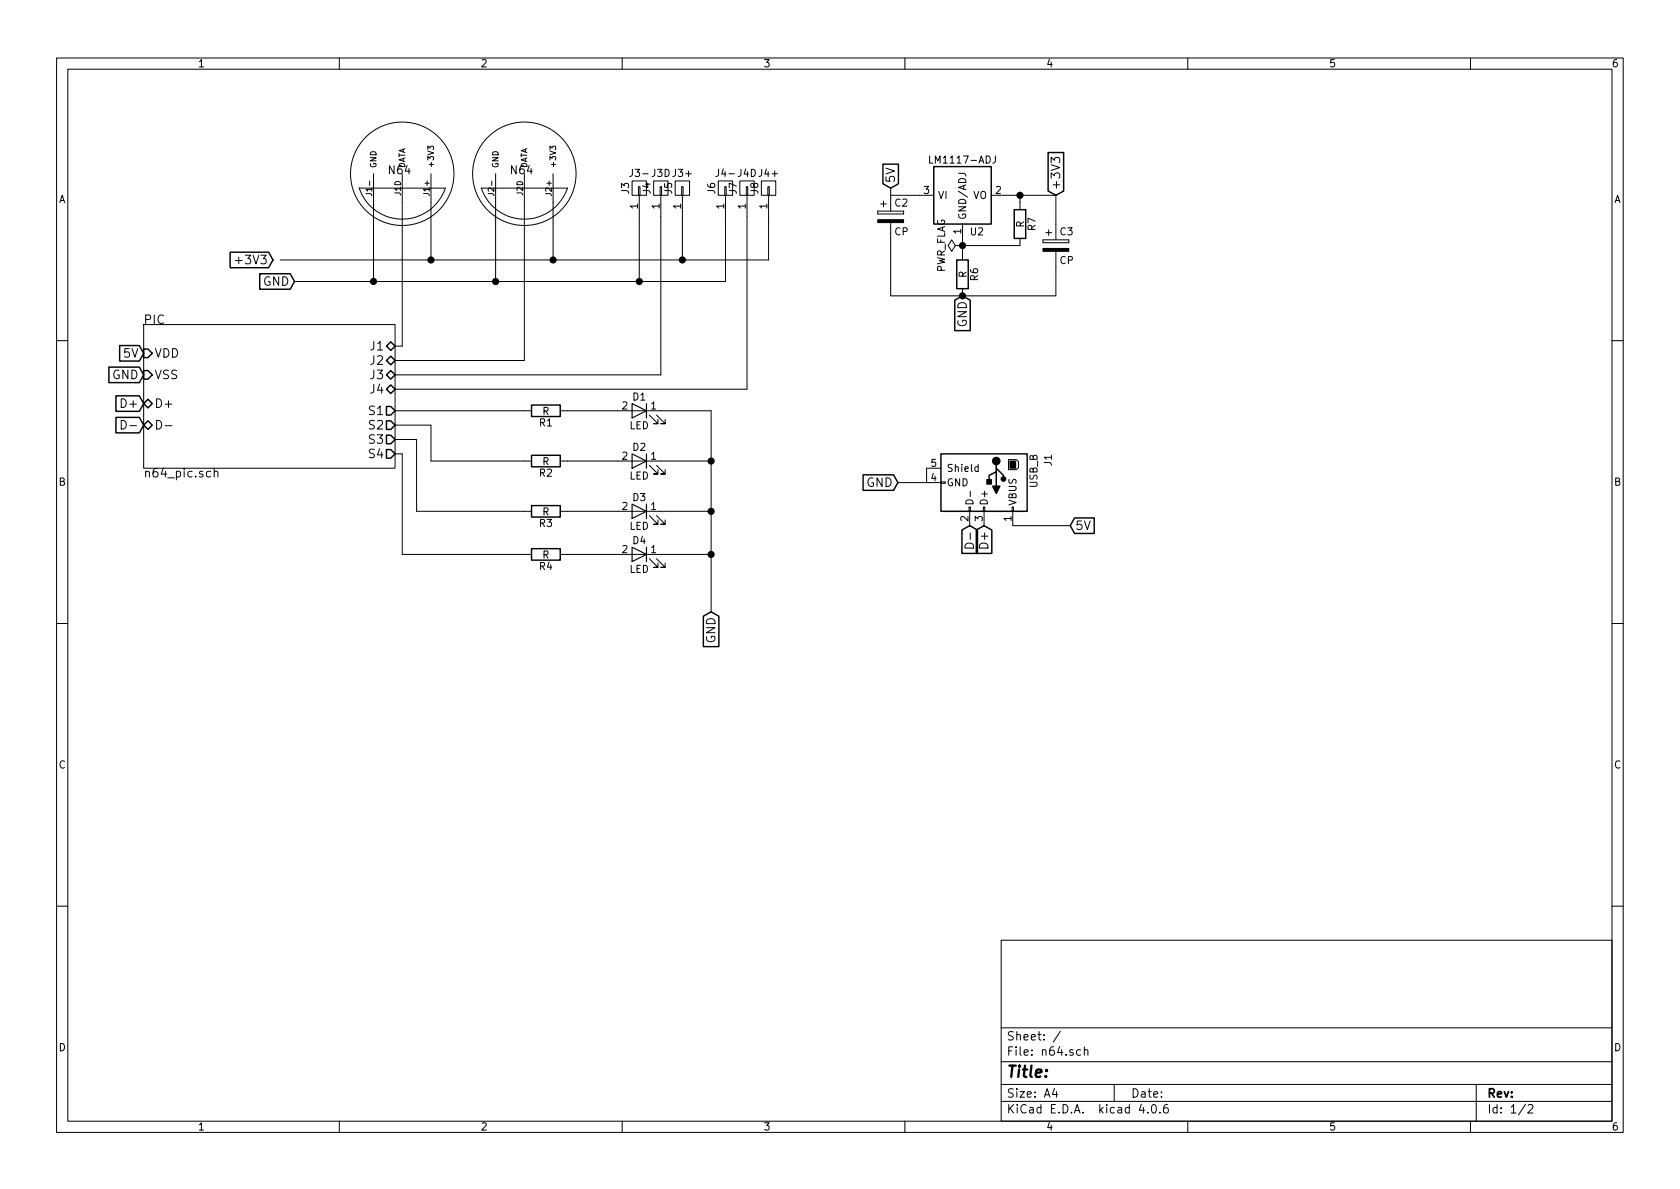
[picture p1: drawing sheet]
<svg xmlns="http://www.w3.org/2000/svg" width="297mm" height="210mm" viewBox="0 0 297 210" stroke-linecap="round" stroke-linejoin="round" font-family="sans-serif">
<g fill="none" stroke="#000" stroke-width=".18">
<path d="M10 10.3h277v189.9h-277zM12 12.2h273v186.1h-273zM60 10.3v1.9M110 10.3v1.9M160 10.3v1.9M210 10.3v1.9M260 10.3v1.9M63.5 33.2a8 8 0 0 0 7.6 5.6 8 8 0 0 0 7.6-5.6M63.5 33.3h15.2M66 30.7v19.1M71.1 30.7v30.5h-1.3M75.6 26.5v-.6l.4 .3 .1-.3h.5l.1 .1-.1 .5"/>
<path d="M76.2 30.7v15.3M85.1 33.2a8 8 0 0 0 7.6 5.6 8 8 0 0 0 7.6-5.6M85.1 33.3h15.2M87.6 30.7v19.1M92.7 30.7v33h-22.9M97.2 26.5v-.6l.4 .3 .1-.3h.4l.1 .1-.1 .5M97.8 30.7v15.3M111.8 32h2.5v2.5h-2.5zM112.9 33h.3v1.5h-.3zM113 34.5v15.3M115.6 32h2.5v2.5h-2.5zM116.7 33h.3v1.5h-.3z"/>
<path d="M116.8 34.5v31.8h-47M119.4 32h2.5v2.5h-2.5zM120.5 33h.3v1.5h-.3zM120.6 34.5v11.5M127 32h2.5v2.5h-2.5zM128.1 33h.3v1.5h-.3zM128.3 34.5v15.3h-76.2M130.8 32h2.5v2.5h-2.5zM132 33h.2v1.5h-.2zM132.1 34.5v34.3h-62.3M134.6 32h2.6v2.5h-2.6zM135.8 33h.2v1.5h-.2z"/>
<path d="M135.9 34.5v11.5h-86.4M155.2 37.3v.5zM155.2 37.8h4.6zM155.2 37.3h4.6zM155.7 36.1h1M156.2 35.6v1M157.5 33.3v4M157.5 39.4v12.9h29.2v-7.9M157.5 34.5h7.6M159.8 37.3v.5zM164.4 27.6v1.2h.6M170.2 39.6v6.4"/>
<path d="M175.3 34.5h11.4v7.9M176 27.6l-.1 1-.4 .2M180.3 34.5v2.6M185.9 28.8v-1l.5 .5 .1-.3 .2-.2 .5 .1 .2 .2v.5l-.2 .2M25.4 57.4h44.4v25.4h-44.4zM41.6 46.1h1.2M168.9 43.4l-.6-1-.7 1 .7 1 .6-1h1.3M170.2 43.4h.1M170.2 51v1.3M180.3 42.2v1.2h-10.1M184.4 42.4v.5zM184.4 42.9h4.6z"/>
<path d="M184.4 42.4h4.6zM184.9 41.1h1M185.4 40.6v1.1M189 42.4v.5zM10 60.2h2M21.4 74.3a.77 .77 0 0 1 .9 .8 .77 .77 0 0 1-.9 .8zM23 75.3h1.1M27.7 74.3a.77 .77 0 0 1 .9 .8 .77 .77 0 0 1-.9 .8zM29.2 75.3h1.2M69.8 72.6h24.2M69.8 75.2h6.4v6.3h17.8M69.8 77.7h3.9v12.7h20.3"/>
<path d="M99.1 72.6h26.6v35.6M114.8 73.4l1.5 1.5h-.7h.7v-.7M116.1 73.4l1.5 1.5h-.8h.8v-.7M285 60.2h2M37.9 83.5v-.1a.36 .36 0 0 1 .6 .2v.7M37.9 82.8v1.5M69.8 80.3h1.3v17.7h22.9M99.1 98h26.6M99.1 81.5h26.6M99.1 90.4h26.6M114.8 98.8l1.5 1.5h-.7h.7v-.7M114.8 82.3l1.5 1.5h-.7h.7v-.7"/>
<path d="M114.8 91.2l1.5 1.5h-.7h.7v-.8M116.1 98.8l1.5 1.5h-.8h.8v-.7M116.1 82.3l1.5 1.5h-.8h.8v-.7M116.1 91.2l1.5 1.5h-.8h.8v-.8M158.7 85.3h7.7M166.4 85.2h.7v.3h-.7zM166.4 82.8h-2.6v2.5M170.7 96.3a.81 .81 0 0 1 .9-.2 .81 .81 0 0 1 .5 .8h-1.5zM170.8 88.6a.69 .69 0 0 1 .8-.2 .69 .69 0 0 1 .4 .7h-1.2zM171.3 89.7h.3v.7h-.3zM171.4 90.4v2.6M171.6 86.9v.9"/>
<path d="M171.6 94.2v1.2M172.9 82.6l-.3-.1-.2 .3 .1 .5h.4M172.9 82.1v1.3M173.9 89.7h.2v.7h-.2zM174 90.4v2.6M178.3 81.3h1.4l.4 .4v1l-.4 .4h-1.4zM178.9 89.7h.3v.7h-.3zM179.1 90.4v2.6h10.1M10 110.3h2M285 110.3h2M10 160.2h2M177 166.3h108v32h-108z"/>
<path d="M285 160.2h2M60 198.3v1.9M110 198.3v1.9M160 198.3v1.9M177 194.8h108M177 191.8h108M177 187.8h108M177 181.8h108M186.4 192.5l-.3 1h.9M186.8 193v1M187.5 182.3l-1.3 2M191.1 185.7l-.5-.1-.3 .3 .1 .6 .2 .1 .5-.1"/>
<path d="M191.7 185.7l.2-.1 .4 .1 .1 .9M191.7 185.1v1.5M197 191.8v3M201.8 195.2l-.4 1.1h1M202.9 196.7v.1M203.8 195.4l.1-.1a.81 .81 0 0 1 .6 .6 .81 .81 0 0 1-.3 .8l-.1 .1a.8 .8 0 0 1-.6-.6 .8 .8 0 0 1 .3-.8zM205.1 196.7v.1M206.4 195.3a.59 .59 0 0 0-.7 .7l.1 .7 .2 .1 .5-.1 .1-.5-.2-.2-.4-.1-.3 .3M210 198.3v1.9M260 198.3v1.9M261 191.8v6.5M269.7 195.2l-1.2 2"/>
<path d="M270.2 195.5l.2-.2h.4l.2 .5-.9 1h.9"/>
<circle cx="71.1" cy="30.7" r="9.1"/>
<circle cx="92.7" cy="30.7" r="9.1"/>
</g>
<g fill="none" stroke="#000" stroke-width=".25">
<path d="M156.1 29h2.8v3.5l-1.4 .8-1.4-.8zM165.1 29.5h10.2v10.1h-10.2zM179.3 37.1h2.1v5.1h-2.1zM185.3 27h2.8v6.8l-1.4 .7-1.4-.7zM40.7 44.6h6.8l.8 1.4-.8 1.3h-6.8zM45.9 48.4h5.4l.8 1.4-.8 1.3h-5.4zM168.8 53.1l1.4-.8 1.4 .8v5.4h-2.8zM169.2 46h2v5h-2zM19.3 64.9h5.3l.8 1.4-.8 1.4h-5.3zM20.5 70h4.1l.8 1.4-.8 1.3h-4.1zM20.5 73.8h4.1l.8 1.4-.8 1.3h-4.1zM21.2 61.1h3.4l.8 1.4-.8 1.3h-3.4z"/>
<path d="M25.4 61.7h.8l.7 .8-.7 .7h-.8zM25.4 65.5h.8l.7 .8-.7 .8h-.8zM25.4 71.4l.8-.8 .7 .8-.7 .7zM26.2 74.4l.7 .8-.7 .7-.8-.7zM68.3 61.2l.8-.8 .7 .8-.7 .8zM68.3 66.3l.8-.8 .7 .8-.7 .8zM68.3 68.8l.8-.7 .7 .7-.7 .8zM68.3 71.9h.8l.7 .7-.7 .8h-.8zM68.3 77h.8l.7 .7-.7 .8h-.8zM68.3 79.5h.8l.7 .8-.7 .7h-.8zM68.3 74.4h.8l.7 .8-.7 .7h-.8zM69.1 63l.7 .7-.7 .8-.8-.8z"/>
<path d="M94 71.6h5.1v2.1h-5.1zM94 80.5h5.1v2h-5.1zM94 89.4h5.1v2h-5.1zM94 97h5.1v2.1h-5.1zM152.6 84h5.4l.7 1.3-.7 1.4h-5.4zM166.4 80.3h15.2v10.1h-15.2zM170.1 93.7l1.3-.7 1.4 .7v4.2h-2.7zM172.6 93.7l1.4-.7 1.4 .7v4.2h-2.8zM176.1 82.2v.6l1.3 1.3v.6M176.1 82.8v.6l-1.2 .7v1.2M176.1 83.4v2.6M190 91.6h3.5v2.7h-3.5l-.8-1.3z"/>
<path d="M124.4 109l1.3-.8 1.4 .8v5.3h-2.7z"/>
</g>
<g fill="#000" stroke="#000" stroke-width=".25">
<path d="M174.5 84.8h.8v.8h-.8zM175.5 86h1.3l-.7 1.2z"/>
<circle cx="180.3" cy="34.5" r=".51"/>
<circle cx="66" cy="49.8" r=".51"/>
<circle cx="76.2" cy="46" r=".51"/>
<circle cx="87.6" cy="49.8" r=".51"/>
<circle cx="97.8" cy="46" r=".51"/>
<circle cx="113" cy="49.8" r=".51"/>
<circle cx="120.7" cy="46" r=".51"/>
<circle cx="170.2" cy="43.4" r=".51"/>
<circle cx="170.2" cy="52.3" r=".51"/>
<circle cx="125.7" cy="98" r=".51"/>
<circle cx="125.7" cy="90.4" r=".51"/>
<circle cx="125.7" cy="81.5" r=".51"/>
<circle cx="176.1" cy="81.5" r=".63"/>
<circle cx="177.4" cy="84.7" r=".38"/>
</g>
<path d="M155.2 38.9h4.6v.5h-4.6zM184.4 43.9h4.6v.5h-4.6zM178.6 81.5h1v1.3h-1z" fill="#000" stroke="#000" stroke-width=".18"/>
<path d="M111.8 71.4l2.5 1.2-2.5 1.3zM114.3 71.4v2.5M111.8 96.8l2.5 1.2-2.5 1.3zM111.8 80.3l2.5 1.2-2.5 1.3zM111.8 89.1l2.5 1.3-2.5 1.3zM114.3 80.3v2.5M114.3 89.1v2.6M114.3 96.8v2.5" fill="none" stroke="#000" stroke-width=".2"/>
<text font-size="2.8" x="178" y="190.5">Title:</text>
<g font-size="2.1">
<text x="158.2" y="32.4" transform="rotate(-90 158.2 32.4)">5V</text>
<text x="187.5" y="33.6" transform="rotate(-90 187.5 33.6)">+3V3</text>
<text x="42.3" y="46.7">+3V3</text>
<text x="46.4" y="50.5">GND</text>
<text x="25.4" y="57.3">PIC</text>
<text x="170.9" y="58" transform="rotate(-90 170.9 58)">GND</text>
<text x="21.9" y="63.2">5V</text>
<text x="27.3" y="63.2">VDD</text>
<text x="65.6" y="62">J1</text>
<text x="65.6" y="64.5">J2</text>
<text x="19.8" y="67.1">GND</text>
<text x="27.3" y="67.1">VSS</text>
<text x="65.6" y="67.1">J3</text>
<text x="65.6" y="69.6">J4</text>
<text x="21.7" y="72.1">D+</text>
<text x="27.3" y="72.1">D+</text>
<text x="65.3" y="73.4">S1</text>
<text x="65.3" y="75.9">S2</text>
<text x="65.3" y="78.5">S3</text>
<text x="65.3" y="81">S4</text>
<text x="25.4" y="84.4">n64_pic.sch</text>
<text x="153.1" y="86.1">GND</text>
<text x="190.1" y="93.7">5V</text>
<text x="174.8" y="96.6" transform="rotate(-90 174.8 96.6)">D+</text>
<text x="126.5" y="113.8" transform="rotate(-90 126.5 113.8)">GND</text>
<text x="178" y="184">Sheet: /</text>
<text x="178" y="186.7">File: n64.sch</text>
<text x="178" y="196.9">KiCad E.D.A. kicad 4.0.6</text>
<text x="178" y="194.1">Size: A4</text>
<text x="200" y="194.1">Date:</text>
<text x="263" y="194.1">Rev:</text>
<text x="263" y="196.9">Id: 1/2</text>
</g>
<g font-size="2">
<text x="68.8" y="30.8">N64</text>
<text x="90.4" y="30.8">N64</text>
</g>
<g font-size="1.8">
<text x="35" y="11.9">1</text>
<text x="85" y="11.9">2</text>
<text x="135" y="11.9">3</text>
<text x="185" y="11.9">4</text>
<text x="235" y="11.9">5</text>
<text x="285" y="11.9">6</text>
<text x="164.9" y="28.9">LM1117-ADJ</text>
<text x="10.4" y="35.9">A</text>
<text x="111.2" y="34.2" transform="rotate(-90 111.2 34.2)">J3</text>
<text x="111.8" y="31.3">J3- J3D J3+</text>
<text x="115" y="34.2" transform="rotate(-90 115 34.2)">J4</text>
<text x="118.8" y="34.2" transform="rotate(-90 118.8 34.2)">J5</text>
<text x="126.4" y="34.2" transform="rotate(-90 126.4 34.2)">J6</text>
<text x="127" y="31.3">J4- J4D J4+</text>
<text x="130.3" y="34.2" transform="rotate(-90 130.3 34.2)">J7</text>
<text x="134.1" y="34.2" transform="rotate(-90 134.1 34.2)">J8</text>
<text x="163.3" y="34.3">3</text>
<text x="165.9" y="35.2">VI</text>
<text x="171.9" y="35.2">VO</text>
<text x="176" y="34.3">2</text>
<text x="285.4" y="35.9">A</text>
<text x="112.8" y="36.9" transform="rotate(-90 112.8 36.9)">1</text>
<text x="116.6" y="36.9" transform="rotate(-90 116.6 36.9)">1</text>
<text x="120.4" y="36.9" transform="rotate(-90 120.4 36.9)">1</text>
<text x="128" y="36.9" transform="rotate(-90 128 36.9)">1</text>
<text x="131.8" y="36.9" transform="rotate(-90 131.8 36.9)">1</text>
<text x="135.6" y="36.9" transform="rotate(-90 135.6 36.9)">1</text>
<text x="158.2" y="41.6">CP</text>
<text x="158.2" y="36.5">C2</text>
<text x="169.9" y="41.4" transform="rotate(-90 169.9 41.4)">1</text>
<text x="170.8" y="38.9" transform="rotate(-90 170.8 38.9)">GND/ADJ</text>
<text x="171.6" y="41.6">U2</text>
<text x="181.1" y="40.3" transform="rotate(-90 181.1 40.3)">R</text>
<text x="183.1" y="40.7" transform="rotate(-90 183.1 40.7)">R7</text>
<text x="187.5" y="41.6">C3</text>
<text x="187.4" y="46.7">CP</text>
<text x="167.1" y="48.4" transform="rotate(-90 167.1 48.4)">PWR_FLAG</text>
<text x="170.9" y="49.1" transform="rotate(-90 170.9 49.1)">R</text>
<text x="172.9" y="49.6" transform="rotate(-90 172.9 49.6)">R6</text>
<text x="111.9" y="70.8">D1</text>
<text x="95.4" y="75.4">R1</text>
<text x="95.9" y="73.3">R</text>
<text x="110" y="72.4">2</text>
<text x="111.3" y="75.9">LED</text>
<text x="115.1" y="72.4">1</text>
<text x="95.9" y="82.2">R</text>
<text x="110" y="81.3">2</text>
<text x="111.9" y="79.7">D2</text>
<text x="115.1" y="81.3">1</text>
<text x="164.6" y="82.5">5</text>
<text x="167.4" y="83.4">Shield</text>
<text x="186" y="82.3" transform="rotate(-90 186 82.3)">J1</text>
<text x="10.4" y="85.9">B</text>
<text x="95.4" y="84.3">R2</text>
<text x="111.3" y="84.8">LED</text>
<text x="111.9" y="88.6">D3</text>
<text x="164.6" y="85.1">4</text>
<text x="167.4" y="86">GND</text>
<text x="174.6" y="89.4" transform="rotate(-90 174.6 89.4)">D+</text>
<text x="179.7" y="89.4" transform="rotate(-90 179.7 89.4)">VBUS</text>
<text x="183.4" y="86.3" transform="rotate(-90 183.4 86.3)">USB_B</text>
<text x="285.4" y="85.9">B</text>
<text x="95.4" y="93.2">R3</text>
<text x="95.9" y="91.1">R</text>
<text x="110" y="90.2">2</text>
<text x="111.3" y="93.7">LED</text>
<text x="115.1" y="90.2">1</text>
<text x="171.2" y="92.2" transform="rotate(-90 171.2 92.2)">2</text>
<text x="173.7" y="92.2" transform="rotate(-90 173.7 92.2)">3</text>
<text x="178.8" y="92.2" transform="rotate(-90 178.8 92.2)">1</text>
<text x="95.4" y="100.8">R4</text>
<text x="95.9" y="98.7">R</text>
<text x="110" y="97.8">2</text>
<text x="111.3" y="101.3">LED</text>
<text x="111.9" y="96.2">D4</text>
<text x="115.1" y="97.8">1</text>
<text x="10.4" y="135.9">C</text>
<text x="285.4" y="135.9">C</text>
<text x="10.4" y="185.9">D</text>
<text x="285.4" y="185.9">D</text>
<text x="35" y="199.9">1</text>
<text x="85" y="199.9">2</text>
<text x="135" y="199.9">3</text>
<text x="185" y="199.9">4</text>
<text x="235" y="199.9">5</text>
<text x="285" y="199.9">6</text>
</g>
<g font-size="1.4">
<text x="66.5" y="29.7" transform="rotate(-90 66.5 29.7)">GND</text>
<text x="71.6" y="29.7" transform="rotate(-90 71.6 29.7)">DATA</text>
<text x="76.7" y="29.7" transform="rotate(-90 76.7 29.7)">+3V3</text>
<text x="88.1" y="29.7" transform="rotate(-90 88.1 29.7)">GND</text>
<text x="93.2" y="29.7" transform="rotate(-90 93.2 29.7)">DATA</text>
<text x="98.3" y="29.7" transform="rotate(-90 98.3 29.7)">+3V3</text>
<text x="65.8" y="34.3" transform="rotate(-90 65.8 34.3)">J1-</text>
<text x="70.9" y="34.6" transform="rotate(-90 70.9 34.6)">J1D</text>
<text x="75.9" y="34.5" transform="rotate(-90 75.9 34.5)">J1+</text>
<text x="87.4" y="34.3" transform="rotate(-90 87.4 34.3)">J2-</text>
<text x="92.5" y="34.6" transform="rotate(-90 92.5 34.6)">J2D</text>
<text x="97.5" y="34.5" transform="rotate(-90 97.5 34.5)">J2+</text>
</g>
</svg>
